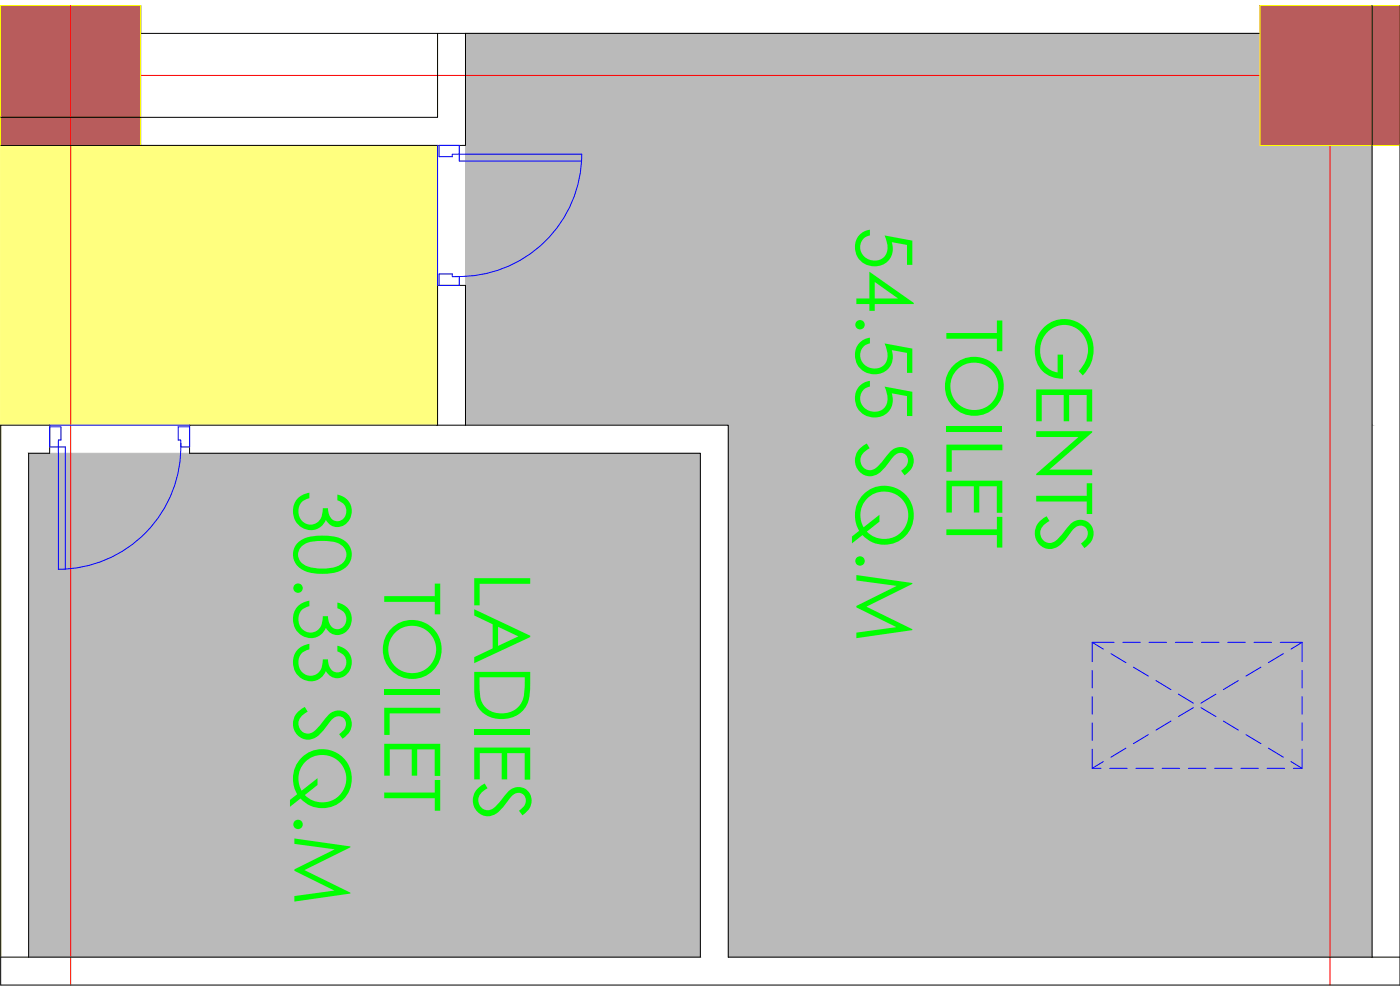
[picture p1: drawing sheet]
<svg xmlns="http://www.w3.org/2000/svg" width="420mm" height="297mm" viewBox="0 0 420 297" stroke-linecap="round" stroke-linejoin="round" font-family="sans-serif">
<!-- layer: AREA HATCH -->
<g fill="#bababa" stroke="#bababa" stroke-width=".3">
<path d="M139.7 10h272.1z"/>
<path d="M139.7 10l272.1 33.6v-33.6zM139.7 10l272.1 33.6h-272.1z"/>
<path d="M139.7 43.6l272.1 84v-84zM139.7 43.6l272.1 84h-272.1z"/>
<path d="M8.6 136l201.6 151.2v-151.2zM8.6 136l201.6 151.2h-201.6z"/>
<path d="M218.6 127.6l193.2 159.6v-159.6zM218.6 127.6l193.2 159.6h-193.2z"/>
</g>
<path d="M.2 10v277.2" fill="none" stroke="#ffff7f" stroke-width=".3"/>
<path d="M.2 43.6l131.1 84v-84zM.2 43.6l131.1 84h-131.1z" fill="#ffff7f" stroke="#ffff7f" stroke-width=".3"/>
<!-- layer: CEILING CUTOUT -->
<g fill="none" stroke="#00f" stroke-width=".3">
<path d="M327.8 192.7l3.3 2.1M333.4 196.1l4.5 2.7M334.3 192.7h-6.5v5.8M337 192.7h5.2M344.8 192.7h5.3M352.7 192.7h5.3M360.6 192.7h5.2M368.5 192.7h5.2M376.3 192.7h5.3M384.2 192.7h6.6M385.1 196.1l-4.4 2.7M390.8 192.7v5.8"/>
<path d="M390.8 192.7l-3.4 2.1M327.8 201.2v5.2M327.8 209v5.3M327.8 216.9v5.3M340.1 200.2l4.5 2.6M346.9 204.2l4.5 2.7M351.4 216.4l-4.5 2.7M353.7 208.3l4.4 2.7M358.1 212.3l-4.4 2.7M360.4 212.3l4.5 2.7M364.9 208.3l-4.5 2.7M367.2 216.4l4.4 2.7"/>
<path d="M371.6 204.2l-4.4 2.7M378.4 200.2l-4.5 2.6M390.8 201.2v5.2M390.8 209v5.3M390.8 216.9v5.3M327.8 224.8v5.7h2.6M331.1 228.5l-3.3 2M333 230.5h5.3M337.9 224.5l-4.5 2.7M340.9 230.5h5.3M344.6 220.4l-4.5 2.7M348.8 230.5h5.2"/>
<path d="M356.7 230.5h5.2M364.5 230.5h5.3M372.4 230.5h5.3M373.9 220.4l4.5 2.7M380.3 230.5h5.2M380.7 224.5l4.4 2.7M387.4 228.5l3.4 2M390.8 224.8v5.7h-2.6"/>
</g>
<!-- layer: WALL -->
<path d="M.2 10h.1M.2 1.6v8.4M42.2 1.6v8.4h378M131.3 10v25.2h-131.1M139.7 10v33.6h-139.5M411.8 1.6v285.6M420.2 1.6v294h-420v-168h14.7v8.4h-6.3v151.2M131.3 127.6v-42h8.4v42M.2 287.2h210v-151.2h-153.3v-8.4h161.7v159.6h201.6" fill="none" stroke="#000" stroke-width=".3"/>
<!-- layer: gRID -->
<path d="M21.2 1.6v294M399.2 1.6v294M.2 22.6h420" fill="none" stroke="#f00" stroke-width=".3"/>
<!-- layer: Fill -->
<g fill="#b85c5c" stroke="#b85c5c" stroke-width=".3">
<path d="M.2 1.6l42 42v-42zM.2 1.6l42 42h-42z"/>
<path d="M378.2 1.6l42 42h-42zM378.2 1.6l42 42v-42z"/>
</g>
<!-- layer: COL -->
<path d="M.2 1.6h42v42h-42zM378.2 1.6h42v42h-42zM.2 43.6h42M378.2 43.6h42" fill="none" stroke="#ff0" stroke-width=".3"/>
<!-- layer: DOOR -->
<path d="M131.8 43.6h6v2.7h-2.1v.7h-3.9zM174.6 46.2a36.8 36.8 0 0 1-37.8 36.7M174.6 46.3h-36.8v2h36.8M131.8 82.2h3.9v.8h2.1v2.6h-6zM14.9 128.1h3.4v3.9h-.8v2.1h-2.6zM53.5 128.1h3.4v6h-2.6v-2.1h-.8zM54.3 133a36.7 36.7 0 0 1-36.8 37.8M17.5 170.8v-36.7h2.1v36.7" fill="none" stroke="#00f" stroke-width=".3"/>
<!-- layer: ELE -->
<path d="M131.3 43.6v42M14.9 127.6h42" fill="none" stroke="#00f" stroke-width=".3"/>
<g font-size="23.4" fill="#0f0">
<text x="257" y="68" transform="rotate(90 257 68)">54.55 SQ.M</text>
<text x="284" y="95.8" transform="rotate(90 284 95.8)">TOILET</text>
<text x="311" y="94.4" transform="rotate(90 311 94.4)">GENTS</text>
<text x="88.3" y="147" transform="rotate(90 88.3 147)">30.33 SQ.M</text>
<text x="142.3" y="171.4" transform="rotate(90 142.3 171.4)">LADIES</text>
<text x="115.3" y="174.7" transform="rotate(90 115.3 174.7)">TOILET</text>
</g>
</svg>
